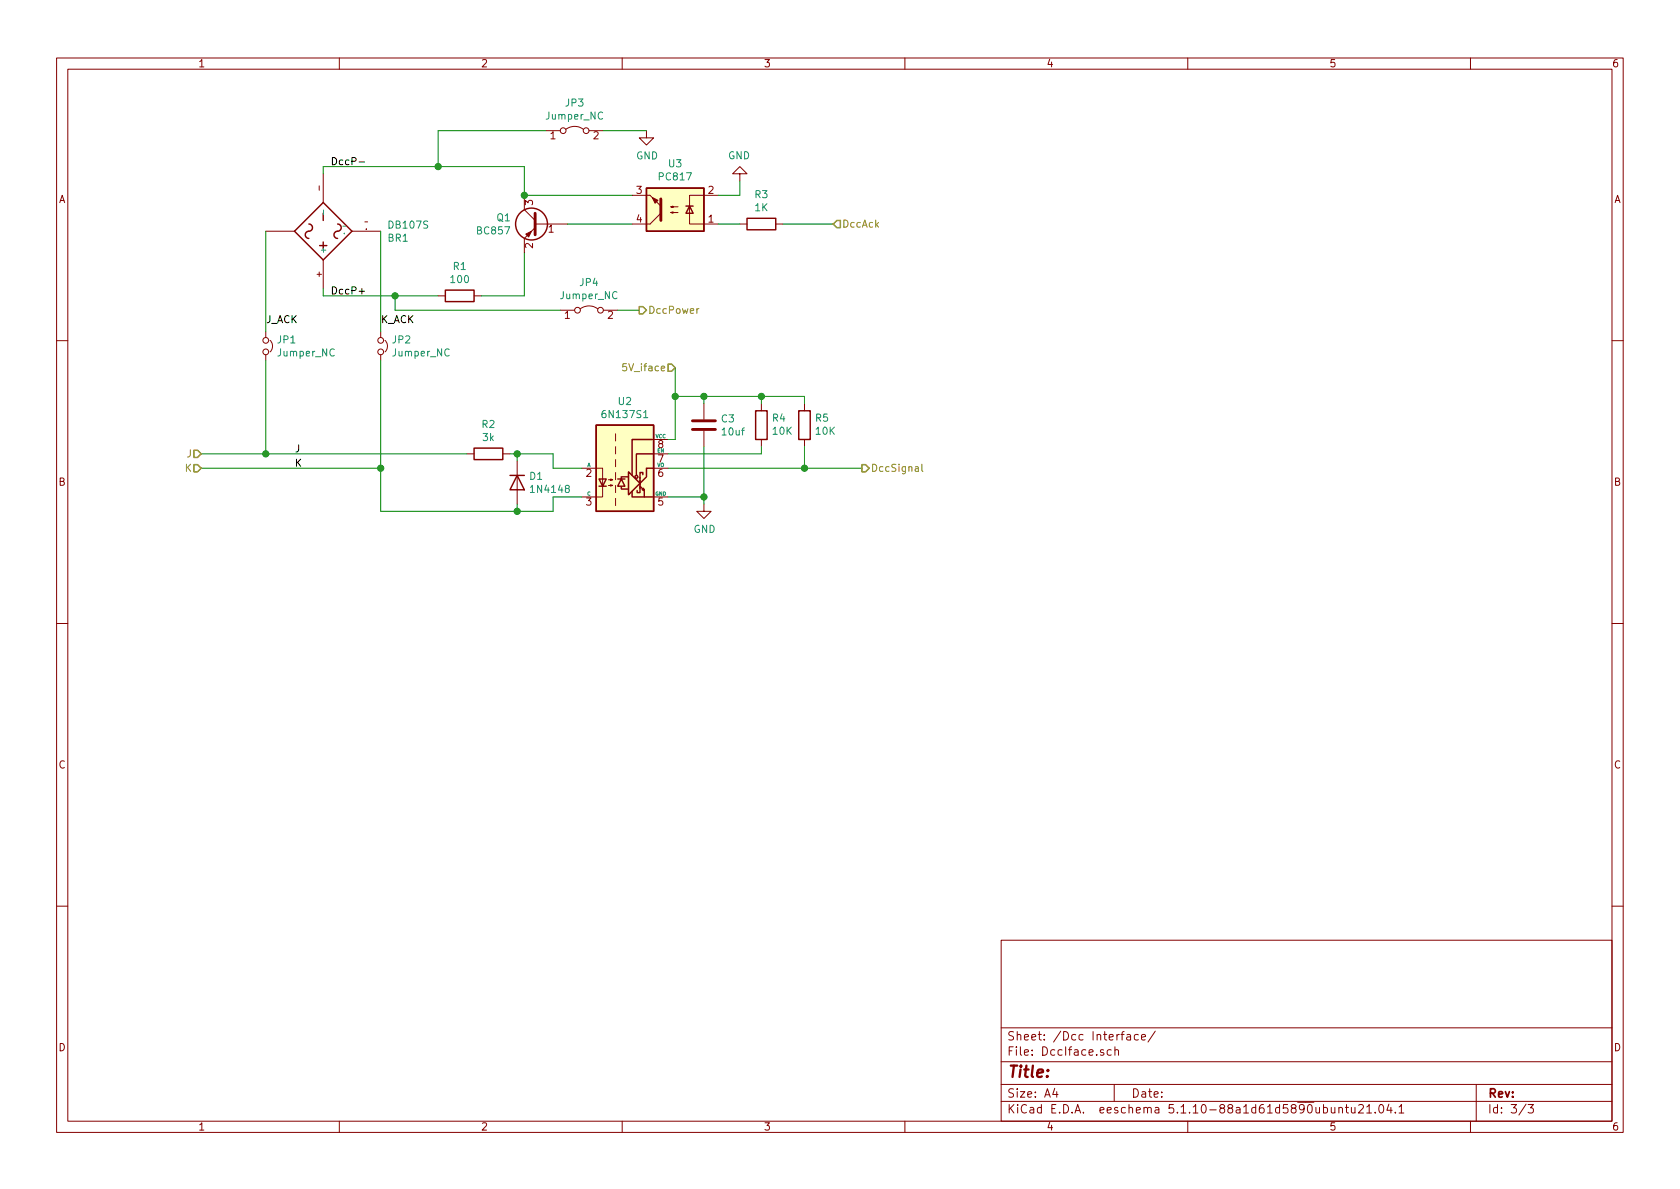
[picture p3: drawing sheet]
<svg xmlns="http://www.w3.org/2000/svg" width="297mm" height="210mm" viewBox="0 0 297 210" stroke-linecap="round" stroke-linejoin="round" font-family="sans-serif">
<g fill="none" stroke="#840000" stroke-width=".18">
<path d="M10 10.3h277v189.9h-277zM12 12.2h273v186.1h-273zM60 10.3v1.9M110 10.3v1.9M160 10.3v1.9M210 10.3v1.9M260 10.3v1.9M57.1 30.7v5.1M64.5 39.2h.5M92.7 34.5v2.6l1.9 1.9M94.6 39.6h5.7M96.5 23.1h2.6"/>
<path d="M100.1 22.9a2.53 2.53 0 0 1 3 0M104.1 23.1h2.6M111.8 34.5h3.1M114.3 23.1v1.3h1.3l-1.3 1.2-1.3-1.2h1.3M116.8 37.7l-1.9 1.9h-3.1M118.6 36.6l.4 .1v-.3l-.4 .2h1.3M118.6 37.6l.4 .1v-.2l-.4 .1h1.3M127 34.5h-5.1v5.1h5.1M130.8 30.7h1.3l-1.3-1.2-1.3 1.2h1.3v1.3M130.8 39.6h1.3M137.2 39.6h1.2M47 40.9h5.1"/>
<path d="M47 58.7v1M57.1 46v5M62.2 40.9h5.1M67.3 58.7v1M77.5 52.3h1.2M83.8 52.3h1.3M94.6 40.3l-1.9 1.9v2.5M99.1 54.9h2.5M102.6 54.6a2.53 2.53 0 0 1 3.1 0M106.7 54.9h2.5M10 60.2h2M47 62.7v1"/>
<path d="M47.8 60.2a1.41 1.41 0 0 1 0 2M67.3 62.7v1M68.1 60.2a1.41 1.41 0 0 1 0 2M108.8 76.7v1.3M108.8 79v1.3M115.6 77.7h2.5M124.5 71.4v2.8M124.5 76.2v2.8M134.6 71.4v1.2M134.6 77.7v1.3M142.2 71.4v1.2M142.2 77.7v1.3"/>
<path d="M285 60.2h2M82.5 80.3h1.3M88.9 80.3h1.3M91.4 81.5v7.6M102.9 82.8h3.7v5.1h-3.7M107.6 85.8h.7l-.4 .2v-.3l.4 .1M107.6 84.8h.7l-.4 .2v-.3l.4 .1M108.8 81.3v1.2M108.8 83.6v1.2M108.8 85.8v1.3M108.8 88.1v1.3M115.6 82.8h2.5"/>
<path d="M115.6 87.9h2.5M115.6 80.3h2.5M124.5 89.1v1.3h1.2l-1.2 1.3-1.3-1.3h1.3M10 110.3h2M285 110.3h2M10 160.2h2M177 166.3h108v32h-108zM285 160.2h2M60 198.3v1.9M110 198.3v1.9M160 198.3v1.9M177 194.8h108"/>
<path d="M177 191.8h108M177 187.8h108M177 181.8h108M186.5 192.5l-.4 1h1M186.8 193v1M195.1 185.7l-.3-.1-.2 .2v.2l.5 .2v.3h-.5M196.5 185.7l-.4-.1-.3 .3v.6l.3 .1 .4-.1M197 191.8v3M197.1 185.7l.2-.1 .4 .1 .1 .9M197.1 185.1v1.5M199.3 183h.5l.1 .9M199.9 183.3l-.5 .1-.2 .2 .2 .3 .5-.1"/>
<path d="M201.3 183l-.5-.1-.2 .3v.6l.2 .1 .5-.1M201.8 183.4l.7-.1v-.3l-.4-.1-.3 .2 .1 .7h.6M204.3 182.3l-1.3 2M210 198.3v1.9M235.4 195.8v.9l.4 .1 .2-.1M236 195.8v1M236.7 196l.2-.2 .4 .1 .1 .9M236.7 195.8v1M237.9 195.8h.5M238.1 195.3v1.3l.3 .2M238.9 195.8l.1 .9 .4 .1 .2-.1M239.6 195.8v1"/>
<path d="M240.2 195.5l.2-.2h.4l.3 .5-.9 1h.9M241.7 195.8l.4-.5v1.5M241.7 196.8h.8M243.2 196.7v.1M244 195.4l.1-.1a.8 .8 0 0 1 .6 .8 .8 .8 0 0 1-.6 .7 1 1 0 0 1-.1-1.4zM245.6 195.2l-.4 1.1h1M245.9 195.8v1M246.7 196.7v.1M247.4 195.8l.4-.5v1.5M247.4 196.8h.8M260 198.3v1.9M261 191.8v6.5"/>
<path d="M269.8 195.2l-1.2 2M270.2 195.3h.9l-.5 .6 .4 .1v.7l-.2 .1-.6-.1"/>
<circle cx="99.6" cy="23.1" r=".51"/>
<circle cx="103.6" cy="23.1" r=".51"/>
<circle cx="102.1" cy="54.9" r=".51"/>
<circle cx="106.2" cy="54.9" r=".51"/>
<circle cx="47" cy="60.2" r=".51"/>
<circle cx="47" cy="62.2" r=".51"/>
<circle cx="67.3" cy="60.2" r=".51"/>
<circle cx="67.3" cy="62.2" r=".51"/>
</g>
<g fill="none" stroke="#840000" stroke-width=".25">
<path d="M54.6 39.6a.67 .67 0 0 1 .6 .8 .67 .67 0 0 1-.8 .5 .63 .63 0 0 0-.4 .7 .63 .63 0 0 0 .6 .6M57.1 35.8l5.1 5.1-5.1 5.1-5-5.1zM57.1 37.7v1.3M59.7 39.6a.67 .67 0 0 1 .6 .8 .67 .67 0 0 1-.8 .5 .63 .63 0 0 0-.4 .7 .63 .63 0 0 0 .6 .6M114.3 33.3h10.2v7.6h-10.2zM121.3 36.4h1.3M121.9 36.4l.7 1.3h-1.3zM132.1 38.6h5.1v2h-5.1zM56.5 43.4h1.3M57.1 42.8v1.3M78.7 51.3h5.1v2h-5.1zM83.8 79.2h5.1v2.1h-5.1z"/>
<path d="M105.4 75.2h10.2v15.2h-10.2zM115.6 77.7h-3.8v6.4M133.6 72.6h2v5.1h-2zM141.2 72.6h2.1v5.1h-2.1zM90.2 84.1h2.5M91.4 84.1l1.3 2.5h-2.5zM105.9 84.7h1.3l-.6 1.3zM105.9 86h1.3M109.2 84.7h1.3M109.9 86.1v.4h1.2M109.9 84.7l.6 1.3h-1.3zM111 84.3h-1.1v.4"/>
<path d="M111.1 83.4l2.1 2.1-2.1 2zM111.8 86.9v1h3.8M113.2 86.1v1h-.6v-.4M113.2 86l.7 .7-.1-.3-.3 .2 .4 .1v1.2M113.2 84.4v2M113.7 83.9v-.3h-.5v1M115.6 80.3h-3.1v3.8M115.6 82.8h-1.3v1.5l-1 1"/>
<circle cx="94" cy="39.6" r="2.82"/>
<circle cx="112.5" cy="84.3" r=".25"/>
</g>
<g fill="#ffffc2" stroke="#ffffc2" stroke-width=".18">
<path d="M105.4 75.2h10.2v15.2h-10.2z"/>
<path d="M114.3 33.3h10.2v7.6h-10.2z"/>
</g>
<path d="M57.2 37.1v.8M60.6 40h.5M113.8 73.9h.7" fill="none" stroke="#008484" stroke-width=".18"/>
<path d="M94.6 37.7v3.8M116.8 35.2v3.8M122.4 75.9h4.1M122.4 74.4h4.1" fill="none" stroke="#840000" stroke-width=".51"/>
<g fill="#840000" stroke="#840000" stroke-width=".18">
<path d="M114.9 34.5l1.9 1.9z"/>
<path d="M115.3 34.9l1 .5-.5 .5z"/>
<path d="M93 41.4l1-.5-.5 1z"/>
</g>
<g fill="none" stroke="#008400" stroke-width=".18">
<path d="M57.1 30.7v-1.2h35.6v5h19.1M96.5 23.1h-19v6.4M100.3 39.6h11.5M106.7 23.1h7.6M127 39.6h3.8M130.8 32v2.5h-3.8M138.4 39.6h8.9M47 40.9v17.8M57.1 51v1.3h20.4M67.3 40.9v17.8M69.8 52.3v2.6h29.3M92.7 44.7v7.6h-7.6"/>
<path d="M109.2 54.9h3.8M47 63.7v16.6M67.3 63.7v26.7h30.5v-2.5h5.1M119.4 65v12.7h-1.3M119.4 70.1h22.8v1.3M124.5 70.1v1.3M124.5 79v10.1M134.6 79v1.3h-16.5M134.6 70.1v1.3M142.2 79v3.8M35.6 82.8h31.7M35.6 80.3h46.9"/>
<path d="M90.2 80.3h7.6v2.5h5.1M91.4 80.3v1.2M91.4 89.1v1.3M118.1 82.8h34.3M118.1 87.9h6.4"/>
</g>
<path d="M123.6 54.6h-.3l-.1 .2M110.7 64.3h-.5l-.1 .6 .5-.1 .2 .2v.3l-.2 .3-.5-.1M163 82.1v1.1l.2 .2" fill="none" stroke="#848400" stroke-width=".18"/>
<path d="M148 39h.6v1.3h-.6l-.7-.7zM113 54.2h.7l.6 .7-.6 .6h-.7zM34.3 79.6h.6l.7 .7-.7 .6h-.6zM118.1 64.4h.6l.7 .6-.7 .7h-.6zM34.3 82.2h.6l.7 .6-.7 .6h-.6zM152.4 82.2h.6l.7 .6-.7 .6h-.6z" fill="none" stroke="#848400" stroke-width=".25"/>
<path d="M63.5 28.6h1M63.5 51.5h1" fill="none" stroke="#000" stroke-width=".18"/>
<g fill="#008400" stroke="#008400" stroke-width=".25">
<circle cx="77.5" cy="29.5" r=".51"/>
<circle cx="119.4" cy="70.1" r=".51"/>
<circle cx="124.5" cy="87.9" r=".51"/>
<circle cx="91.4" cy="90.4" r=".51"/>
<circle cx="91.4" cy="80.3" r=".51"/>
<circle cx="92.7" cy="34.5" r=".51"/>
<circle cx="67.3" cy="82.8" r=".51"/>
<circle cx="47" cy="80.3" r=".51"/>
<circle cx="69.9" cy="52.3" r=".51"/>
<circle cx="142.2" cy="82.8" r=".51"/>
<circle cx="124.5" cy="70.1" r=".51"/>
<circle cx="134.6" cy="70.1" r=".51"/>
</g>
<text font-size="2.8" fill="#840000" x="178" y="190.5">Title:</text>
<g font-size="2.1" fill="#840000">
<text x="178" y="184">Sheet: /Dcc Interface/</text>
<text x="178" y="186.7">File: DccIface.sch</text>
<text x="178" y="196.9">KiCad E.D.A. eeschema 5.1.10-88a1d61d5890ubuntu21.04.1</text>
<text x="178" y="194.1">Size: A4</text>
<text x="200" y="194.1">Date:</text>
<text x="263" y="194.1">Rev:</text>
<text x="263" y="196.9">Id: 3/3</text>
</g>
<g font-size="1.8" fill="#840000">
<text x="35" y="11.9">1</text>
<text x="85" y="11.9">2</text>
<text x="135" y="11.9">3</text>
<text x="185" y="11.9">4</text>
<text x="235" y="11.9">5</text>
<text x="285" y="11.9">6</text>
<text x="97.3" y="24.6">1</text>
<text x="104.9" y="24.6">2</text>
<text x="10.4" y="35.9">A</text>
<text x="112.5" y="34.3">3</text>
<text x="125.2" y="34.3">2</text>
<text x="285.4" y="35.9">A</text>
<text x="94.2" y="36.3" transform="rotate(-90 94.2 36.3)">3</text>
<text x="97" y="41.1">1</text>
<text x="112.5" y="39.4">4</text>
<text x="125.2" y="39.4">1</text>
<text x="94.2" y="43.9" transform="rotate(-90 94.2 43.9)">2</text>
<text x="99.8" y="56.4">1</text>
<text x="107.5" y="56.4">2</text>
<text x="116.4" y="81.8">7</text>
<text x="116.4" y="79.2">8</text>
<text x="10.4" y="85.9">B</text>
<text x="103.7" y="84.3">2</text>
<text x="103.7" y="89.4">3</text>
<text x="116.4" y="89.4">5</text>
<text x="116.4" y="84.3">6</text>
<text x="285.4" y="85.9">B</text>
<text x="10.4" y="135.9">C</text>
<text x="285.4" y="135.9">C</text>
<text x="10.4" y="185.9">D</text>
<text x="285.4" y="185.9">D</text>
<text x="35" y="199.9">1</text>
<text x="85" y="199.9">2</text>
<text x="135" y="199.9">3</text>
<text x="185" y="199.9">4</text>
<text x="235" y="199.9">5</text>
<text x="285" y="199.9">6</text>
</g>
<g font-size="1.8" fill="#008484">
<text x="96.6" y="21.2">Jumper_NC</text>
<text x="100" y="18.8">JP3</text>
<text x="112.5" y="28.2">GND</text>
<text x="118.3" y="29.6">U3</text>
<text x="128.7" y="28.2">GND</text>
<text x="116.7" y="31.9">PC817</text>
<text x="133.5" y="35">R3</text>
<text x="68.9" y="40.4">DB107S</text>
<text x="84.5" y="41.4">BC857</text>
<text x="87.9" y="39.1">Q1</text>
<text x="133.5" y="37.4">1K</text>
<text x="68.6" y="42.7">BR1</text>
<text x="80.2" y="47.7">R1</text>
<text x="79.8" y="50.1">100</text>
<text x="99.2" y="52.9">Jumper_NC</text>
<text x="102.6" y="50.6">JP4</text>
<text x="49.1" y="60.7">JP1</text>
<text x="49.2" y="63">Jumper_NC</text>
<text x="69.4" y="60.7">JP2</text>
<text x="69.5" y="63">Jumper_NC</text>
<text x="109.4" y="71.6">U2</text>
<text x="85.2" y="75.7">R2</text>
<text x="85.4" y="78">3k</text>
<text x="106.8" y="73.9">6N137S1</text>
<text x="127.6" y="74.7">C3</text>
<text x="127.8" y="77">10uf</text>
<text x="136.6" y="74.6">R4</text>
<text x="136.7" y="76.9">10K</text>
<text x="144.2" y="74.6">R5</text>
<text x="144.3" y="76.9">10K</text>
<text x="93.7" y="84.9">D1</text>
<text x="94.1" y="87.2">1N4148</text>
<text x="122.6" y="94.2">GND</text>
</g>
<g font-size="1.8">
<text x="58.4" y="29.2">DccP-</text>
<text x="58.4" y="52.1">DccP+</text>
<text x="47" y="57.1">J_ACK</text>
<text x="67.3" y="57.1">K_ACK</text>
<text x="52.1" y="80">J</text>
<text x="52.1" y="82.5">K</text>
</g>
<g font-size="1.8" fill="#848400">
<text x="148.8" y="40.3">DccAck</text>
<text x="114.6" y="55.5">DccPower</text>
<text x="110.7" y="65.7">5V_iface</text>
<text x="32.8" y="83.4">K</text>
<text x="33" y="80.9">J</text>
<text x="153.9" y="83.4">DccSignal</text>
</g>
<g font-size="1.4" fill="#840000">
<text x="56.9" y="33.5" transform="rotate(-90 56.9 33.5)">-</text>
<text x="64.6" y="40.6">.</text>
<text x="56.9" y="48.9" transform="rotate(-90 56.9 48.9)">+</text>
</g>
<g font-size="1.4" fill="#008484">
<text x="60.8" y="41.4">.</text>
<text x="57.7" y="45" transform="rotate(-90 57.7 45)">+</text>
</g>
<g font-size=".9" fill="#008484">
<text x="115.9" y="77.5">VCC</text>
<text x="103.8" y="82.6">A</text>
<text x="116.2" y="82.6">VO</text>
<text x="116.2" y="80">EN</text>
<text x="103.8" y="87.6">C</text>
<text x="115.9" y="87.6">GND</text>
</g>
</svg>
